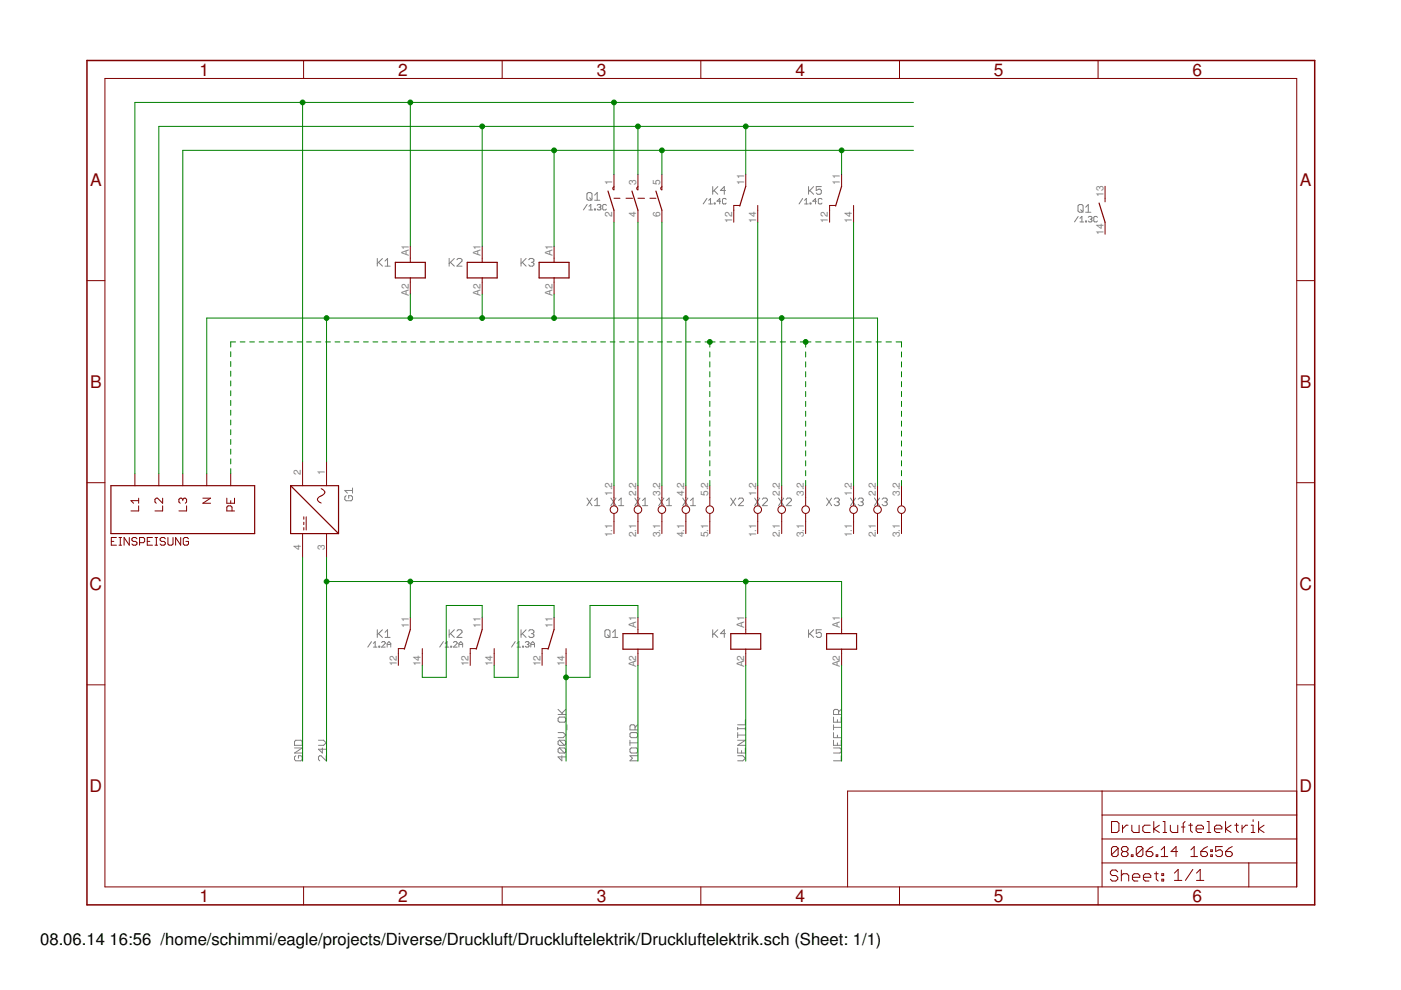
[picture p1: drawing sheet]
<?xml version="1.0" encoding="utf-8"?>
<!DOCTYPE eagle SYSTEM "eagle.dtd">
<eagle version="6.5.0">
<drawing>
<settings>
<setting alwaysvectorfont="no"/>
<setting verticaltext="up"/>
</settings>
<grid distance="0.1" unitdist="inch" unit="inch" style="lines" multiple="1" display="yes" altdistance="0.01" altunitdist="inch" altunit="inch"/>
<schematic xreflabel="%F%N/%S.%C%R" xrefpart="/%S.%C%R">
<libraries>
<library name="frames">
<symbols>
<symbol name="A4L-LOC">
<wire x1="256.54" y1="3.81" x2="256.54" y2="8.89" width="0.1016" layer="94"/>
<wire x1="256.54" y1="8.89" x2="256.54" y2="13.97" width="0.1016" layer="94"/>
<wire x1="256.54" y1="13.97" x2="256.54" y2="19.05" width="0.1016" layer="94"/>
<wire x1="256.54" y1="19.05" x2="256.54" y2="24.13" width="0.1016" layer="94"/>
<wire x1="161.29" y1="3.81" x2="161.29" y2="24.13" width="0.1016" layer="94"/>
<wire x1="161.29" y1="24.13" x2="215.265" y2="24.13" width="0.1016" layer="94"/>
<wire x1="215.265" y1="24.13" x2="256.54" y2="24.13" width="0.1016" layer="94"/>
<wire x1="246.38" y1="3.81" x2="246.38" y2="8.89" width="0.1016" layer="94"/>
<wire x1="246.38" y1="8.89" x2="256.54" y2="8.89" width="0.1016" layer="94"/>
<wire x1="246.38" y1="8.89" x2="215.265" y2="8.89" width="0.1016" layer="94"/>
<wire x1="215.265" y1="8.89" x2="215.265" y2="3.81" width="0.1016" layer="94"/>
<wire x1="215.265" y1="8.89" x2="215.265" y2="13.97" width="0.1016" layer="94"/>
<wire x1="215.265" y1="13.97" x2="256.54" y2="13.97" width="0.1016" layer="94"/>
<wire x1="215.265" y1="13.97" x2="215.265" y2="19.05" width="0.1016" layer="94"/>
<wire x1="215.265" y1="19.05" x2="256.54" y2="19.05" width="0.1016" layer="94"/>
<wire x1="215.265" y1="19.05" x2="215.265" y2="24.13" width="0.1016" layer="94"/>
<text x="217.17" y="15.24" size="2.54" layer="94" font="vector">&gt;DRAWING_NAME</text>
<text x="217.17" y="10.16" size="2.286" layer="94" font="vector">&gt;LAST_DATE_TIME</text>
<text x="230.505" y="5.08" size="2.54" layer="94" font="vector">&gt;SHEET</text>
<text x="216.916" y="4.953" size="2.54" layer="94" font="vector">Sheet:</text>
<frame x1="0" y1="0" x2="260.35" y2="179.07" columns="6" rows="4" layer="94"/>
</symbol>
</symbols>
<devicesets>
<deviceset name="A4L-LOC" prefix="FRAME" uservalue="yes">
<gates>
<gate name="G$1" symbol="A4L-LOC" x="0" y="0"/>
</gates>
<devices>
<device name="">
<technologies>
<technology name=""/>
</technologies>
</device>
</devices>
</deviceset>
</devicesets>
</library>
<library name="e-klemmen">
<symbols>
<symbol name="EINSPEISUNG_3-N-PE">
<wire x1="-15.24" y1="5.08" x2="15.24" y2="5.08" width="0.254" layer="94"/>
<wire x1="15.24" y1="5.08" x2="15.24" y2="-5.08" width="0.254" layer="94"/>
<wire x1="15.24" y1="-5.08" x2="-15.24" y2="-5.08" width="0.254" layer="94"/>
<wire x1="-15.24" y1="-5.08" x2="-15.24" y2="5.08" width="0.254" layer="94"/>
<text x="-13.97" y="-3.81" size="1.778" layer="96">&gt;VALUE</text>
<text x="-15.24" y="-7.62" size="1.778" layer="94">EINSPEISUNG</text>
<text x="9.271" y="2.921" size="1.778" layer="94" rot="R270">PE</text>
<text x="4.191" y="2.921" size="1.778" layer="94" rot="R270">N</text>
<text x="-0.889" y="2.921" size="1.778" layer="94" rot="R270">L3</text>
<text x="-5.969" y="2.921" size="1.778" layer="94" rot="R270">L2</text>
<text x="-11.049" y="2.921" size="1.778" layer="94" rot="R270">L1</text>
<pin name="L1-EXT" x="-10.16" y="7.62" visible="off" length="short" direction="sup" rot="R270"/>
<pin name="L2-EXT" x="-5.08" y="7.62" visible="off" length="short" direction="sup" rot="R270"/>
<pin name="L3-EXT" x="0" y="7.62" visible="off" length="short" direction="sup" rot="R270"/>
<pin name="N-EXT" x="5.08" y="7.62" visible="off" length="short" direction="sup" rot="R270"/>
<pin name="PE-EXT" x="10.16" y="7.62" visible="off" length="short" direction="sup" rot="R270"/>
</symbol>
<symbol name="KLEMME_1-1">
<wire x1="0" y1="2.54" x2="0" y2="0.889" width="0.1524" layer="94"/>
<wire x1="0" y1="-0.889" x2="0" y2="-2.54" width="0.1524" layer="94"/>
<circle x="0" y="0" radius="0.8054" width="0.1524" layer="94"/>
<text x="-2.54" y="2.54" size="1.778" layer="95" rot="R180">&gt;PART</text>
<text x="-2.54" y="0" size="1.778" layer="96" rot="R180">&gt;VALUE</text>
<pin name="1.1" x="0" y="-5.08" visible="pad" length="short" direction="pas" rot="R90"/>
<pin name="1.2" x="0" y="5.08" visible="pad" length="short" direction="pas" rot="R270"/>
</symbol>
<symbol name="KLEMME_2">
<wire x1="0" y1="2.54" x2="0" y2="0.889" width="0.1524" layer="94"/>
<wire x1="0" y1="-0.889" x2="0" y2="-2.54" width="0.1524" layer="94"/>
<circle x="0" y="0" radius="0.8054" width="0.1524" layer="94"/>
<text x="-2.54" y="2.54" size="1.778" layer="95" rot="R180">&gt;PART</text>
<pin name="2.1" x="0" y="-5.08" visible="pad" length="short" direction="pas" rot="R90"/>
<pin name="2.2" x="0" y="5.08" visible="pad" length="short" direction="pas" rot="R270"/>
</symbol>
<symbol name="KLEMME_3">
<wire x1="0" y1="2.54" x2="0" y2="0.889" width="0.1524" layer="94"/>
<wire x1="0" y1="-0.889" x2="0" y2="-2.54" width="0.1524" layer="94"/>
<circle x="0" y="0" radius="0.8054" width="0.1524" layer="94"/>
<text x="-2.54" y="2.54" size="1.778" layer="95" rot="R180">&gt;PART</text>
<pin name="3.1" x="0" y="-5.08" visible="pad" length="short" direction="pas" rot="R90"/>
<pin name="3.2" x="0" y="5.08" visible="pad" length="short" direction="pas" rot="R270"/>
</symbol>
<symbol name="KLEMME_4">
<wire x1="0" y1="2.54" x2="0" y2="0.889" width="0.1524" layer="94"/>
<wire x1="0" y1="-0.889" x2="0" y2="-2.54" width="0.1524" layer="94"/>
<circle x="0" y="0" radius="0.8054" width="0.1524" layer="94"/>
<text x="-2.54" y="2.54" size="1.778" layer="95" rot="R180">&gt;PART</text>
<pin name="4.1" x="0" y="-5.08" visible="pad" length="short" direction="pas" rot="R90"/>
<pin name="4.2" x="0" y="5.08" visible="pad" length="short" direction="pas" rot="R270"/>
</symbol>
<symbol name="KLEMME_5">
<wire x1="0" y1="2.54" x2="0" y2="0.889" width="0.1524" layer="94"/>
<wire x1="0" y1="-0.889" x2="0" y2="-2.54" width="0.1524" layer="94"/>
<circle x="0" y="0" radius="0.8054" width="0.1524" layer="94"/>
<text x="-2.54" y="2.54" size="1.778" layer="95" rot="R180">&gt;PART</text>
<pin name="5.1" x="0" y="-5.08" visible="pad" length="short" direction="pas" rot="R90"/>
<pin name="5.2" x="0" y="5.08" visible="pad" length="short" direction="pas" rot="R270"/>
</symbol>
</symbols>
<devicesets>
<deviceset name="EINSPEISUNG_3-N-PE" prefix="ESP" uservalue="yes">
<gates>
<gate name="G$1" symbol="EINSPEISUNG_3-N-PE" x="0" y="0"/>
</gates>
<devices>
<device name="">
<technologies>
<technology name=""/>
</technologies>
</device>
</devices>
</deviceset>
<deviceset name="KLEMME_1-5" prefix="X" uservalue="yes">
<gates>
<gate name="1" symbol="KLEMME_1-1" x="0" y="0" swaplevel="1"/>
<gate name="2" symbol="KLEMME_2" x="2.54" y="0" swaplevel="2"/>
<gate name="3" symbol="KLEMME_3" x="5.08" y="0" swaplevel="3"/>
<gate name="4" symbol="KLEMME_4" x="7.62" y="0" swaplevel="4"/>
<gate name="5" symbol="KLEMME_5" x="10.16" y="0" swaplevel="5"/>
</gates>
<devices>
<device name="" package="KLEMME_1-5">
<connects>
<connect gate="1" pin="1.1" pad="1.1"/>
<connect gate="1" pin="1.2" pad="1.2"/>
<connect gate="2" pin="2.1" pad="2.1"/>
<connect gate="2" pin="2.2" pad="2.2"/>
<connect gate="3" pin="3.1" pad="3.1"/>
<connect gate="3" pin="3.2" pad="3.2"/>
<connect gate="4" pin="4.1" pad="4.1"/>
<connect gate="4" pin="4.2" pad="4.2"/>
<connect gate="5" pin="5.1" pad="5.1"/>
<connect gate="5" pin="5.2" pad="5.2"/>
</connects>
<technologies>
<technology name=""/>
</technologies>
</device>
</devices>
</deviceset>
<deviceset name="KLEMME_1-3" prefix="X" uservalue="yes">
<gates>
<gate name="1" symbol="KLEMME_1-1" x="0" y="0" swaplevel="1"/>
<gate name="2" symbol="KLEMME_2" x="2.54" y="0" swaplevel="2"/>
<gate name="3" symbol="KLEMME_3" x="5.08" y="0" swaplevel="3"/>
</gates>
<devices>
<device name="" package="KLEMME_1-3">
<connects>
<connect gate="1" pin="1.1" pad="1.1"/>
<connect gate="1" pin="1.2" pad="1.2"/>
<connect gate="2" pin="2.1" pad="2.1"/>
<connect gate="2" pin="2.2" pad="2.2"/>
<connect gate="3" pin="3.1" pad="3.1"/>
<connect gate="3" pin="3.2" pad="3.2"/>
</connects>
<technologies>
<technology name=""/>
</technologies>
</device>
</devices>
</deviceset>
</devicesets>
</library>
<library name="e-schuetze-relais">
<symbols>
<symbol name="SPULE">
<wire x1="3.175" y1="1.651" x2="0" y2="1.651" width="0.254" layer="94"/>
<wire x1="0" y1="1.651" x2="-3.175" y2="1.651" width="0.254" layer="94"/>
<wire x1="-3.175" y1="1.651" x2="-3.175" y2="-1.651" width="0.254" layer="94"/>
<wire x1="-3.175" y1="-1.651" x2="0" y2="-1.651" width="0.254" layer="94"/>
<wire x1="0" y1="-1.651" x2="3.175" y2="-1.651" width="0.254" layer="94"/>
<wire x1="3.175" y1="-1.651" x2="3.175" y2="1.651" width="0.254" layer="94"/>
<wire x1="0" y1="2.54" x2="0" y2="1.651" width="0.1524" layer="94"/>
<wire x1="0" y1="-2.54" x2="0" y2="-1.651" width="0.1524" layer="94"/>
<text x="-3.81" y="2.54" size="1.778" layer="95" rot="R180">&gt;PART</text>
<text x="-3.81" y="0" size="1.778" layer="96" rot="R180">&gt;VALUE</text>
<text x="-3.81" y="-7.62" size="1.778" layer="96" rot="R180">&gt;FUNKTION</text>
<text x="-3.81" y="-2.54" size="1.778" layer="96" rot="R180">&gt;TYPE</text>
<text x="-3.81" y="-5.08" size="1.778" layer="96" rot="R180">&gt;HERSTELLER</text>
<pin name="A2" x="0" y="-5.08" visible="pad" length="short" direction="in" rot="R90"/>
<pin name="A1" x="0" y="5.08" visible="pad" length="short" direction="in" rot="R270"/>
</symbol>
<symbol name="WECHSLER">
<wire x1="-2.54" y1="-1.524" x2="-1.27" y2="-1.524" width="0.1524" layer="94"/>
<wire x1="-2.54" y1="-2.54" x2="-2.54" y2="-1.524" width="0.1524" layer="94"/>
<wire x1="0" y1="2.54" x2="-1.27" y2="-1.651" width="0.254" layer="94"/>
<wire x1="2.54" y1="-2.54" x2="2.54" y2="-1.524" width="0.1524" layer="94"/>
<text x="-3.81" y="2.54" size="1.778" layer="95" rot="R180">&gt;PART</text>
<text x="-3.81" y="0" size="1.27" layer="95" rot="R180">&gt;XREF</text>
<pin name="1" x="0" y="5.08" visible="pad" length="short" direction="pas" rot="R270"/>
<pin name="4" x="2.54" y="-5.08" visible="pad" length="short" direction="pas" rot="R90"/>
<pin name="2" x="-2.54" y="-5.08" visible="pad" length="short" direction="pas" rot="R90"/>
</symbol>
<symbol name="SCHLIESSER">
<wire x1="0" y1="-2.54" x2="-1.27" y2="1.524" width="0.254" layer="94"/>
<wire x1="0" y1="2.54" x2="0" y2="1.778" width="0.1524" layer="94"/>
<text x="-2.54" y="1.27" size="1.778" layer="95" rot="R180">&gt;PART</text>
<text x="-1.27" y="-1.27" size="1.27" layer="95" rot="R180">&gt;XREF</text>
<pin name="3" x="0" y="5.08" visible="pad" length="short" direction="pas" rot="R270"/>
<pin name="4" x="0" y="-5.08" visible="pad" length="short" direction="pas" rot="R90"/>
</symbol>
<symbol name="SCHLIESSER_HAUPTSCHUETZ_3-POL">
<wire x1="-5.08" y1="0" x2="-3.81" y2="0" width="0.1524" layer="94"/>
<wire x1="-2.54" y1="0" x2="-1.143" y2="0" width="0.1524" layer="94"/>
<wire x1="0" y1="0" x2="1.397" y2="0" width="0.1524" layer="94"/>
<wire x1="2.54" y1="0" x2="3.81" y2="0" width="0.1524" layer="94"/>
<wire x1="-5.08" y1="1.778" x2="-5.08" y2="2.413" width="0.1524" layer="94" curve="-157.380135"/>
<wire x1="-5.08" y1="-2.54" x2="-6.35" y2="1.524" width="0.254" layer="94"/>
<wire x1="-5.08" y1="2.54" x2="-5.08" y2="1.778" width="0.1524" layer="94"/>
<wire x1="0" y1="1.778" x2="0" y2="2.413" width="0.1524" layer="94" curve="-157.380135"/>
<wire x1="0" y1="-2.54" x2="-1.27" y2="1.524" width="0.254" layer="94"/>
<wire x1="0" y1="2.54" x2="0" y2="1.778" width="0.1524" layer="94"/>
<wire x1="5.08" y1="1.778" x2="5.08" y2="2.413" width="0.1524" layer="94" curve="-157.380135"/>
<wire x1="5.08" y1="-2.54" x2="3.81" y2="1.524" width="0.254" layer="94"/>
<wire x1="5.08" y1="2.54" x2="5.08" y2="1.778" width="0.1524" layer="94"/>
<text x="-7.62" y="1.27" size="1.778" layer="95" rot="R180">&gt;PART</text>
<text x="-6.35" y="-1.27" size="1.27" layer="95" rot="R180">&gt;XREF</text>
<text x="-8.89" y="-3.81" size="1.778" layer="95" rot="R180">&gt;VALUE2</text>
<pin name="2" x="-5.08" y="-5.08" visible="pad" length="short" direction="pas" rot="R90"/>
<pin name="1" x="-5.08" y="5.08" visible="pad" length="short" direction="pas" rot="R270"/>
<pin name="3" x="0" y="5.08" visible="pad" length="short" direction="pas" rot="R270"/>
<pin name="4" x="0" y="-5.08" visible="pad" length="short" direction="pas" rot="R90"/>
<pin name="5" x="5.08" y="5.08" visible="pad" length="short" direction="pas" rot="R270"/>
<pin name="6" x="5.08" y="-5.08" visible="pad" length="short" direction="pas" rot="R90"/>
</symbol>
</symbols>
<devicesets>
<deviceset name="HILFSSCHUETZ_11-12-14" prefix="K" uservalue="yes">
<gates>
<gate name="0" symbol="SPULE" x="-10.16" y="-2.54" addlevel="must"/>
<gate name="1" symbol="WECHSLER" x="5.08" y="-2.54"/>
</gates>
<devices>
<device name="" package="HILFSSCHUETZ_11-12-14">
<connects>
<connect gate="0" pin="A1" pad="A1"/>
<connect gate="0" pin="A2" pad="A2"/>
<connect gate="1" pin="1" pad="11"/>
<connect gate="1" pin="2" pad="12"/>
<connect gate="1" pin="4" pad="14"/>
</connects>
<technologies>
<technology name="">
<attribute name="FUNKTION" value="" constant="no"/>
<attribute name="HERSTELLER" value="" constant="no"/>
<attribute name="TYPE" value="" constant="no"/>
</technology>
</technologies>
</device>
</devices>
</deviceset>
<deviceset name="HAUPTSCHUETZ_3-POL_HILFSKONTAKT_13-14" prefix="Q" uservalue="yes">
<gates>
<gate name="1" symbol="SPULE" x="-10.16" y="5.08" addlevel="must"/>
<gate name="3" symbol="SCHLIESSER" x="17.78" y="5.08"/>
<gate name="G$1" symbol="SCHLIESSER_HAUPTSCHUETZ_3-POL" x="7.62" y="5.08" addlevel="always"/>
</gates>
<devices>
<device name="" package="HAUPTSCHUETZ_3-POL+HILFSKONTAKT_13-14">
<connects>
<connect gate="1" pin="A1" pad="A1"/>
<connect gate="1" pin="A2" pad="A2"/>
<connect gate="3" pin="3" pad="13"/>
<connect gate="3" pin="4" pad="14"/>
<connect gate="G$1" pin="1" pad="1"/>
<connect gate="G$1" pin="2" pad="2"/>
<connect gate="G$1" pin="3" pad="3"/>
<connect gate="G$1" pin="4" pad="4"/>
<connect gate="G$1" pin="5" pad="5"/>
<connect gate="G$1" pin="6" pad="6"/>
</connects>
<technologies>
<technology name="">
<attribute name="FUNKTION" value="" constant="no"/>
<attribute name="HERSTELLER" value="" constant="no"/>
<attribute name="TYPE" value="" constant="no"/>
<attribute name="VALUE2" value="" constant="no"/>
</technology>
</technologies>
</device>
</devices>
</deviceset>
</devicesets>
</library>
<library name="e-stromversorgungselemente">
<symbols>
<symbol name="NETZTEIL_GLEICHSPANNUNG">
<wire x1="-5.08" y1="-5.08" x2="-5.08" y2="5.08" width="0.254" layer="94"/>
<wire x1="-5.08" y1="5.08" x2="5.08" y2="5.08" width="0.254" layer="94"/>
<wire x1="5.08" y1="5.08" x2="5.08" y2="-5.08" width="0.254" layer="94"/>
<wire x1="5.08" y1="-5.08" x2="-5.08" y2="-5.08" width="0.254" layer="94"/>
<wire x1="-5.08" y1="-5.08" x2="5.08" y2="5.08" width="0.254" layer="94"/>
<wire x1="1.524" y1="-1.778" x2="4.318" y2="-1.778" width="0.1524" layer="94"/>
<wire x1="1.524" y1="-2.286" x2="2.032" y2="-2.286" width="0.1524" layer="94"/>
<wire x1="2.667" y1="-2.286" x2="3.175" y2="-2.286" width="0.1524" layer="94"/>
<wire x1="3.81" y1="-2.286" x2="4.318" y2="-2.286" width="0.1524" layer="94"/>
<wire x1="-4.445" y1="1.397" x2="-4.318" y2="1.651" width="0.1524" layer="94"/>
<wire x1="-4.318" y1="1.651" x2="-3.81" y2="2.159" width="0.1524" layer="94" curve="-36.869898"/>
<wire x1="-3.81" y1="2.159" x2="-3.556" y2="2.159" width="0.1524" layer="94" curve="-53.130102"/>
<wire x1="-3.556" y1="2.159" x2="-3.048" y2="1.651" width="0.1524" layer="94" curve="-36.869898"/>
<wire x1="-3.048" y1="1.651" x2="-2.921" y2="1.397" width="0.1524" layer="94"/>
<wire x1="-1.397" y1="1.397" x2="-1.524" y2="1.143" width="0.1524" layer="94"/>
<wire x1="-1.524" y1="1.143" x2="-2.032" y2="0.635" width="0.1524" layer="94" curve="-36.869898"/>
<wire x1="-2.032" y1="0.635" x2="-2.286" y2="0.635" width="0.1524" layer="94" curve="-53.130102"/>
<wire x1="-2.286" y1="0.635" x2="-2.794" y2="1.143" width="0.1524" layer="94" curve="-36.869898"/>
<wire x1="-2.794" y1="1.143" x2="-2.921" y2="1.397" width="0.1524" layer="94"/>
<text x="-5.08" y="6.35" size="1.778" layer="95">&gt;NAME</text>
<text x="-5.08" y="-7.62" size="1.778" layer="96">&gt;VALUE</text>
<text x="-4.445" y="2.921" size="1.524" layer="96">&gt;EINGANGSSPANNUNG</text>
<text x="4.445" y="-3.048" size="1.524" layer="96" rot="R180">&gt;AUSGANGSSPANNUNG</text>
<text x="-5.08" y="-15.24" size="1.778" layer="96">&gt;FUNKTION</text>
<text x="-5.08" y="-10.16" size="1.778" layer="96">&gt;TYPE</text>
<text x="-5.08" y="-12.7" size="1.778" layer="96">&gt;HERSTELLER</text>
<pin name="1" x="-10.16" y="2.54" visible="pad" length="middle" direction="pas"/>
<pin name="2" x="-10.16" y="-2.54" visible="pad" length="middle" direction="pas"/>
<pin name="3" x="10.16" y="2.54" visible="pad" length="middle" direction="pas" rot="R180"/>
<pin name="4" x="10.16" y="-2.54" visible="pad" length="middle" direction="pas" rot="R180"/>
</symbol>
</symbols>
<devicesets>
<deviceset name="NETZTEIL_GLEICHSPANNUNG" prefix="G" uservalue="yes">
<gates>
<gate name="G$1" symbol="NETZTEIL_GLEICHSPANNUNG" x="0" y="0"/>
</gates>
<devices>
<device name="" package="NETZTEIL_GLEICHSPANNUNG">
<connects>
<connect gate="G$1" pin="1" pad="1"/>
<connect gate="G$1" pin="2" pad="2"/>
<connect gate="G$1" pin="3" pad="3"/>
<connect gate="G$1" pin="4" pad="4"/>
</connects>
<technologies>
<technology name="">
<attribute name="AUSGANGSSPANNUNG" value="" constant="no"/>
<attribute name="EINGANGSSPANNUNG" value="" constant="no"/>
<attribute name="FUNKTION" value="" constant="no"/>
<attribute name="HERSTELLER" value="" constant="no"/>
<attribute name="TYPE" value="" constant="no"/>
</technology>
</technologies>
</device>
</devices>
</deviceset>
</devicesets>
</library>
</libraries>
<attributes>
</attributes>
<variantdefs>
</variantdefs>
<classes>
<class number="0" name="default" width="0" drill="0">
</class>
</classes>
<parts>
<part name="FRAME1" library="frames" deviceset="A4L-LOC" device=""/>
<part name="ESP1" library="e-klemmen" deviceset="EINSPEISUNG_3-N-PE" device=""/>
<part name="K1" library="e-schuetze-relais" deviceset="HILFSSCHUETZ_11-12-14" device=""/>
<part name="K2" library="e-schuetze-relais" deviceset="HILFSSCHUETZ_11-12-14" device=""/>
<part name="K3" library="e-schuetze-relais" deviceset="HILFSSCHUETZ_11-12-14" device=""/>
<part name="Q1" library="e-schuetze-relais" deviceset="HAUPTSCHUETZ_3-POL_HILFSKONTAKT_13-14" device=""/>
<part name="K4" library="e-schuetze-relais" deviceset="HILFSSCHUETZ_11-12-14" device=""/>
<part name="K5" library="e-schuetze-relais" deviceset="HILFSSCHUETZ_11-12-14" device=""/>
<part name="X1" library="e-klemmen" deviceset="KLEMME_1-5" device=""/>
<part name="X2" library="e-klemmen" deviceset="KLEMME_1-3" device=""/>
<part name="X3" library="e-klemmen" deviceset="KLEMME_1-3" device=""/>
<part name="G1" library="e-stromversorgungselemente" deviceset="NETZTEIL_GLEICHSPANNUNG" device=""/>
</parts>
<sheets>
<sheet>
<plain>
</plain>
<instances>
<instance part="FRAME1" gate="G$1" x="0" y="0"/>
<instance part="ESP1" gate="G$1" x="20.32" y="83.82"/>
<instance part="K1" gate="1" x="68.58" y="55.88"/>
<instance part="K1" gate="0" x="68.58" y="134.62"/>
<instance part="K2" gate="1" x="83.82" y="55.88"/>
<instance part="K2" gate="0" x="83.82" y="134.62"/>
<instance part="K3" gate="1" x="99.06" y="55.88"/>
<instance part="K3" gate="0" x="99.06" y="134.62"/>
<instance part="Q1" gate="3" x="215.9" y="147.32"/>
<instance part="Q1" gate="1" x="116.84" y="55.88"/>
<instance part="Q1" gate="G$1" x="116.84" y="149.86"/>
<instance part="K4" gate="1" x="139.7" y="149.86"/>
<instance part="K4" gate="0" x="139.7" y="55.88"/>
<instance part="K5" gate="1" x="160.02" y="149.86"/>
<instance part="K5" gate="0" x="160.02" y="55.88"/>
<instance part="X1" gate="1" x="111.76" y="83.82"/>
<instance part="X1" gate="2" x="116.84" y="83.82"/>
<instance part="X1" gate="3" x="121.92" y="83.82"/>
<instance part="X1" gate="4" x="127" y="83.82"/>
<instance part="X1" gate="5" x="132.08" y="83.82"/>
<instance part="X2" gate="1" x="142.24" y="83.82"/>
<instance part="X2" gate="2" x="147.32" y="83.82"/>
<instance part="X2" gate="3" x="152.4" y="83.82"/>
<instance part="X3" gate="1" x="162.56" y="83.82"/>
<instance part="X3" gate="2" x="167.64" y="83.82"/>
<instance part="X3" gate="3" x="172.72" y="83.82"/>
<instance part="G1" gate="G$1" x="48.26" y="83.82" rot="R270"/>
</instances>
<busses>
</busses>
<nets>
<net name="L1-EXT" class="0">
<segment>
<pinref part="ESP1" gate="G$1" pin="L1-EXT"/>
<wire x1="10.16" y1="91.44" x2="10.16" y2="170.18" width="0.1524" layer="91"/>
<wire x1="10.16" y1="170.18" x2="45.72" y2="170.18" width="0.1524" layer="91"/>
<pinref part="K1" gate="0" pin="A1"/>
<wire x1="45.72" y1="170.18" x2="68.58" y2="170.18" width="0.1524" layer="91"/>
<wire x1="68.58" y1="170.18" x2="111.76" y2="170.18" width="0.1524" layer="91"/>
<wire x1="111.76" y1="170.18" x2="175.26" y2="170.18" width="0.1524" layer="91"/>
<wire x1="68.58" y1="170.18" x2="68.58" y2="139.7" width="0.1524" layer="91"/>
<junction x="68.58" y="170.18"/>
<pinref part="Q1" gate="G$1" pin="1"/>
<wire x1="111.76" y1="170.18" x2="111.76" y2="154.94" width="0.1524" layer="91"/>
<junction x="111.76" y="170.18"/>
<pinref part="G1" gate="G$1" pin="2"/>
<wire x1="45.72" y1="93.98" x2="45.72" y2="170.18" width="0.1524" layer="91"/>
<junction x="45.72" y="170.18"/>
</segment>
</net>
<net name="L2-EXT" class="0">
<segment>
<pinref part="ESP1" gate="G$1" pin="L2-EXT"/>
<wire x1="15.24" y1="91.44" x2="15.24" y2="165.1" width="0.1524" layer="91"/>
<wire x1="15.24" y1="165.1" x2="83.82" y2="165.1" width="0.1524" layer="91"/>
<pinref part="K2" gate="0" pin="A1"/>
<wire x1="83.82" y1="165.1" x2="116.84" y2="165.1" width="0.1524" layer="91"/>
<wire x1="116.84" y1="165.1" x2="139.7" y2="165.1" width="0.1524" layer="91"/>
<wire x1="139.7" y1="165.1" x2="175.26" y2="165.1" width="0.1524" layer="91"/>
<wire x1="83.82" y1="165.1" x2="83.82" y2="139.7" width="0.1524" layer="91"/>
<junction x="83.82" y="165.1"/>
<pinref part="Q1" gate="G$1" pin="3"/>
<wire x1="116.84" y1="165.1" x2="116.84" y2="154.94" width="0.1524" layer="91"/>
<junction x="116.84" y="165.1"/>
<pinref part="K4" gate="1" pin="1"/>
<wire x1="139.7" y1="154.94" x2="139.7" y2="165.1" width="0.1524" layer="91"/>
<junction x="139.7" y="165.1"/>
</segment>
</net>
<net name="L3-EXT" class="0">
<segment>
<pinref part="ESP1" gate="G$1" pin="L3-EXT"/>
<wire x1="20.32" y1="91.44" x2="20.32" y2="160.02" width="0.1524" layer="91"/>
<wire x1="20.32" y1="160.02" x2="99.06" y2="160.02" width="0.1524" layer="91"/>
<pinref part="K3" gate="0" pin="A1"/>
<wire x1="99.06" y1="160.02" x2="121.92" y2="160.02" width="0.1524" layer="91"/>
<wire x1="121.92" y1="160.02" x2="160.02" y2="160.02" width="0.1524" layer="91"/>
<wire x1="160.02" y1="160.02" x2="175.26" y2="160.02" width="0.1524" layer="91"/>
<wire x1="99.06" y1="160.02" x2="99.06" y2="139.7" width="0.1524" layer="91"/>
<junction x="99.06" y="160.02"/>
<pinref part="Q1" gate="G$1" pin="5"/>
<wire x1="121.92" y1="160.02" x2="121.92" y2="154.94" width="0.1524" layer="91"/>
<junction x="121.92" y="160.02"/>
<pinref part="K5" gate="1" pin="1"/>
<wire x1="160.02" y1="154.94" x2="160.02" y2="160.02" width="0.1524" layer="91"/>
<junction x="160.02" y="160.02"/>
</segment>
</net>
<net name="N-EXT" class="0">
<segment>
<pinref part="ESP1" gate="G$1" pin="N-EXT"/>
<wire x1="25.4" y1="91.44" x2="25.4" y2="124.46" width="0.1524" layer="91"/>
<wire x1="25.4" y1="124.46" x2="50.8" y2="124.46" width="0.1524" layer="91"/>
<pinref part="K3" gate="0" pin="A2"/>
<wire x1="50.8" y1="124.46" x2="68.58" y2="124.46" width="0.1524" layer="91"/>
<wire x1="68.58" y1="124.46" x2="83.82" y2="124.46" width="0.1524" layer="91"/>
<wire x1="83.82" y1="124.46" x2="99.06" y2="124.46" width="0.1524" layer="91"/>
<wire x1="99.06" y1="124.46" x2="99.06" y2="129.54" width="0.1524" layer="91"/>
<pinref part="K2" gate="0" pin="A2"/>
<wire x1="83.82" y1="124.46" x2="83.82" y2="129.54" width="0.1524" layer="91"/>
<junction x="83.82" y="124.46"/>
<pinref part="K1" gate="0" pin="A2"/>
<wire x1="68.58" y1="124.46" x2="68.58" y2="129.54" width="0.1524" layer="91"/>
<junction x="68.58" y="124.46"/>
<pinref part="X1" gate="4" pin="4.2"/>
<wire x1="99.06" y1="124.46" x2="127" y2="124.46" width="0.1524" layer="91"/>
<wire x1="127" y1="124.46" x2="127" y2="88.9" width="0.1524" layer="91"/>
<junction x="99.06" y="124.46"/>
<pinref part="X2" gate="2" pin="2.2"/>
<wire x1="127" y1="124.46" x2="147.32" y2="124.46" width="0.1524" layer="91"/>
<wire x1="147.32" y1="124.46" x2="147.32" y2="88.9" width="0.1524" layer="91"/>
<junction x="127" y="124.46"/>
<pinref part="X3" gate="2" pin="2.2"/>
<wire x1="147.32" y1="124.46" x2="167.64" y2="124.46" width="0.1524" layer="91"/>
<wire x1="167.64" y1="124.46" x2="167.64" y2="88.9" width="0.1524" layer="91"/>
<junction x="147.32" y="124.46"/>
<pinref part="G1" gate="G$1" pin="1"/>
<wire x1="50.8" y1="93.98" x2="50.8" y2="124.46" width="0.1524" layer="91"/>
<junction x="50.8" y="124.46"/>
</segment>
</net>
<net name="N$1" class="0">
<segment>
<pinref part="Q1" gate="G$1" pin="2"/>
<pinref part="X1" gate="1" pin="1.2"/>
<wire x1="111.76" y1="144.78" x2="111.76" y2="88.9" width="0.1524" layer="91"/>
</segment>
</net>
<net name="N$2" class="0">
<segment>
<pinref part="Q1" gate="G$1" pin="4"/>
<pinref part="X1" gate="2" pin="2.2"/>
<wire x1="116.84" y1="144.78" x2="116.84" y2="88.9" width="0.1524" layer="91"/>
</segment>
</net>
<net name="N$3" class="0">
<segment>
<pinref part="Q1" gate="G$1" pin="6"/>
<pinref part="X1" gate="3" pin="3.2"/>
<wire x1="121.92" y1="144.78" x2="121.92" y2="88.9" width="0.1524" layer="91"/>
</segment>
</net>
<net name="N$4" class="0">
<segment>
<pinref part="K4" gate="1" pin="4"/>
<pinref part="X2" gate="1" pin="1.2"/>
<wire x1="142.24" y1="144.78" x2="142.24" y2="88.9" width="0.1524" layer="91"/>
</segment>
</net>
<net name="N$5" class="0">
<segment>
<pinref part="K5" gate="1" pin="4"/>
<pinref part="X3" gate="1" pin="1.2"/>
<wire x1="162.56" y1="144.78" x2="162.56" y2="88.9" width="0.1524" layer="91"/>
</segment>
</net>
<net name="PE-EXT" class="0">
<segment>
<pinref part="ESP1" gate="G$1" pin="PE-EXT"/>
<wire x1="30.48" y1="91.44" x2="30.48" y2="119.38" width="0.1524" layer="91" style="shortdash"/>
<pinref part="X1" gate="5" pin="5.2"/>
<wire x1="30.48" y1="119.38" x2="132.08" y2="119.38" width="0.1524" layer="91" style="shortdash"/>
<wire x1="132.08" y1="119.38" x2="132.08" y2="88.9" width="0.1524" layer="91" style="shortdash"/>
<pinref part="X2" gate="3" pin="3.2"/>
<wire x1="132.08" y1="119.38" x2="152.4" y2="119.38" width="0.1524" layer="91" style="shortdash"/>
<wire x1="152.4" y1="119.38" x2="152.4" y2="88.9" width="0.1524" layer="91" style="shortdash"/>
<junction x="132.08" y="119.38"/>
<pinref part="X3" gate="3" pin="3.2"/>
<wire x1="152.4" y1="119.38" x2="172.72" y2="119.38" width="0.1524" layer="91" style="shortdash"/>
<wire x1="172.72" y1="119.38" x2="172.72" y2="88.9" width="0.1524" layer="91" style="shortdash"/>
<junction x="152.4" y="119.38"/>
</segment>
</net>
<net name="24V" class="0">
<segment>
<pinref part="G1" gate="G$1" pin="3"/>
<wire x1="50.8" y1="73.66" x2="50.8" y2="68.58" width="0.1524" layer="91"/>
<pinref part="K1" gate="1" pin="1"/>
<wire x1="50.8" y1="68.58" x2="68.58" y2="68.58" width="0.1524" layer="91"/>
<wire x1="68.58" y1="68.58" x2="68.58" y2="60.96" width="0.1524" layer="91"/>
<pinref part="K4" gate="0" pin="A1"/>
<wire x1="68.58" y1="68.58" x2="139.7" y2="68.58" width="0.1524" layer="91"/>
<wire x1="139.7" y1="68.58" x2="139.7" y2="60.96" width="0.1524" layer="91"/>
<junction x="68.58" y="68.58"/>
<pinref part="K5" gate="0" pin="A1"/>
<wire x1="139.7" y1="68.58" x2="160.02" y2="68.58" width="0.1524" layer="91"/>
<wire x1="160.02" y1="68.58" x2="160.02" y2="60.96" width="0.1524" layer="91"/>
<junction x="139.7" y="68.58"/>
<wire x1="50.8" y1="30.48" x2="50.8" y2="68.58" width="0.1524" layer="91"/>
<junction x="50.8" y="68.58"/>
<label x="50.8" y="30.48" size="1.778" layer="95" rot="R90"/>
</segment>
</net>
<net name="N$7" class="0">
<segment>
<pinref part="K1" gate="1" pin="4"/>
<wire x1="71.12" y1="50.8" x2="71.12" y2="48.26" width="0.1524" layer="91"/>
<wire x1="71.12" y1="48.26" x2="76.2" y2="48.26" width="0.1524" layer="91"/>
<wire x1="76.2" y1="48.26" x2="76.2" y2="63.5" width="0.1524" layer="91"/>
<wire x1="76.2" y1="63.5" x2="83.82" y2="63.5" width="0.1524" layer="91"/>
<pinref part="K2" gate="1" pin="1"/>
<wire x1="83.82" y1="63.5" x2="83.82" y2="60.96" width="0.1524" layer="91"/>
</segment>
</net>
<net name="N$8" class="0">
<segment>
<pinref part="K2" gate="1" pin="4"/>
<wire x1="86.36" y1="50.8" x2="86.36" y2="48.26" width="0.1524" layer="91"/>
<wire x1="86.36" y1="48.26" x2="91.44" y2="48.26" width="0.1524" layer="91"/>
<wire x1="91.44" y1="48.26" x2="91.44" y2="63.5" width="0.1524" layer="91"/>
<wire x1="91.44" y1="63.5" x2="99.06" y2="63.5" width="0.1524" layer="91"/>
<pinref part="K3" gate="1" pin="1"/>
<wire x1="99.06" y1="63.5" x2="99.06" y2="60.96" width="0.1524" layer="91"/>
</segment>
</net>
<net name="400V_OK" class="0">
<segment>
<pinref part="K3" gate="1" pin="4"/>
<wire x1="101.6" y1="50.8" x2="101.6" y2="48.26" width="0.1524" layer="91"/>
<wire x1="101.6" y1="48.26" x2="106.68" y2="48.26" width="0.1524" layer="91"/>
<wire x1="106.68" y1="48.26" x2="106.68" y2="63.5" width="0.1524" layer="91"/>
<wire x1="106.68" y1="63.5" x2="116.84" y2="63.5" width="0.1524" layer="91"/>
<pinref part="Q1" gate="1" pin="A1"/>
<wire x1="116.84" y1="63.5" x2="116.84" y2="60.96" width="0.1524" layer="91"/>
<wire x1="101.6" y1="48.26" x2="101.6" y2="30.48" width="0.1524" layer="91"/>
<junction x="101.6" y="48.26"/>
<label x="101.6" y="30.48" size="1.778" layer="95" rot="R90"/>
</segment>
</net>
<net name="GND" class="0">
<segment>
<pinref part="G1" gate="G$1" pin="4"/>
<wire x1="45.72" y1="73.66" x2="45.72" y2="30.48" width="0.1524" layer="91"/>
<label x="45.72" y="30.48" size="1.778" layer="95" rot="R90"/>
</segment>
</net>
<net name="MOTOR" class="0">
<segment>
<pinref part="Q1" gate="1" pin="A2"/>
<wire x1="116.84" y1="50.8" x2="116.84" y2="30.48" width="0.1524" layer="91"/>
<label x="116.84" y="30.48" size="1.778" layer="95" rot="R90"/>
</segment>
</net>
<net name="VENTIL" class="0">
<segment>
<pinref part="K4" gate="0" pin="A2"/>
<wire x1="139.7" y1="50.8" x2="139.7" y2="30.48" width="0.1524" layer="91"/>
<label x="139.7" y="30.48" size="1.778" layer="95" rot="R90"/>
</segment>
</net>
<net name="LUEFTER" class="0">
<segment>
<pinref part="K5" gate="0" pin="A2"/>
<wire x1="160.02" y1="50.8" x2="160.02" y2="30.48" width="0.1524" layer="91"/>
<label x="160.02" y="30.48" size="1.778" layer="95" rot="R90"/>
</segment>
</net>
</nets>
</sheet>
</sheets>
</schematic>
</drawing>
</eagle>
